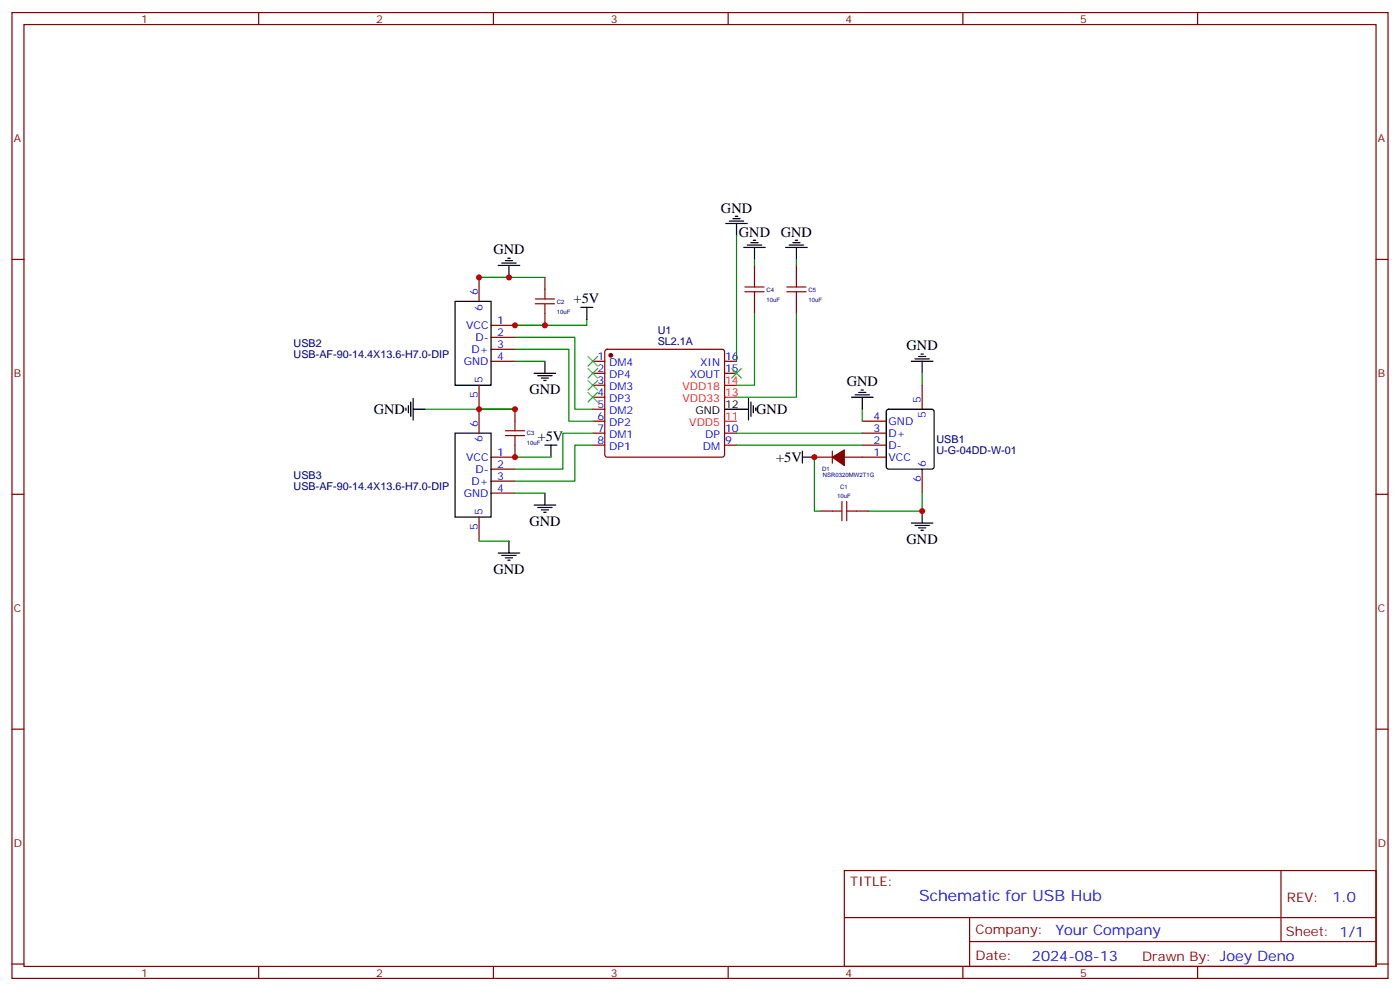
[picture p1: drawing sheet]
<svg xmlns="http://www.w3.org/2000/svg" width="412mm" height="292mm" viewBox="0 0 412 292" stroke-linecap="round" stroke-linejoin="round" font-family="sans-serif">
<g fill="none" stroke="#870000" stroke-width=".35">
<path d="M3.5 3.7h405.4v284.3h-405.4zM7.1 7.2h398.2v277.3h-398.2zM76.2 3.7v3.5M145.3 3.7v3.5M214.5 3.7v3.5M283.6 3.7v3.5M352.8 3.7v3.5M3.5 76.4h3.6M222.2 78.1v3.6M234.6 78.1v3.6M405.3 76.4h3.6M141.1 81.7v7"/>
<path d="M144.6 95.8h7.1M144.6 99.3h7.1M160.5 81.7v3.5M160.5 92.3v3.5M222.2 88.7v3.6M234.6 88.7v3.6M141.1 113.4v14.1M144.6 102.8h7.1M144.6 106.4h7.1M174.6 106.4h3.6M174.6 109.9h3.6M174.6 113.4h3.6"/>
<path d="M174.6 116.9h3.6M178.4 103l.5-.2h33.8l.5 .2 .2 .5v30.4l-.2 .5-.5 .2h-33.8l-.5-.2-.2-.5v-30.4zM213.4 106.4h3.6M213.4 109.9h3.6M271.6 113.4v7.1M144.6 138.1h7.1M151.7 131.1v3.5h-7.1M151.7 120.5v3.5M174.6 124h3.6M174.6 127.5h3.6M174.6 131.1h3.6M174.6 120.5h3.6"/>
<path d="M213.4 127.5h3.6M213.4 131.1h3.6M239.9 134.6h5.3M245.2 132.8v3.5M248.7 134.6h12.4M254 124h7.1M254 127.5h7.1M254 131.1h7.1M271.6 138.1v7.1M3.5 145.5h3.6M141.1 152.2v7.1M144.6 141.6h7.1"/>
<path d="M144.6 145.2h7.1M241.7 150.5h3.5M252.2 150.5h3.6M405.3 145.5h3.6M3.5 214.7h3.6M405.3 214.7h3.6M248.7 256.3h156.6v28.2h-156.6zM377.3 256.3v20.9M248.7 270.1h156.5M285.6 277.2h119.6M285.6 270.1v14.2M3.5 283.8h3.6"/>
<path d="M76.2 284.5v3.5M145.3 284.5v3.5M214.5 284.5v3.5M283.6 284.5v3.5M352.8 284.5v3.5M405.3 283.8h3.6"/>
</g>
<g fill="none" stroke="#000" stroke-width=".35">
<path d="M146.8 78.1h6.3M147.8 77.4h4.2M148.9 76.7h2.1M149.6 76h.7M149.9 78.1v3.6M213.8 65.8h6.3M214.8 65.1h4.3M215.9 64.4h2.1M216.6 63.7h.7M217 65.8v3.5M219.1 72.8h6.3M220.1 72.1h4.3"/>
<path d="M221.2 71.4h2.1M221.9 70.7h.7M222.2 72.8v3.6M231.4 72.8h6.4M232.5 72.1h4.2M233.5 71.4h2.2M234.2 70.7h.7M234.6 72.8v3.6M134.1 88.7h10.5v24.7h-10.5zM171.1 90.5h3.5M172.9 90.5v3.5M120.3 119.4v2.1"/>
<path d="M121 118.4v4.2M121.7 117.3v6.3M157.3 109.9h6.4M158.4 110.6h4.2M159.5 111.3h2.1M160.2 112h.7M160.5 106.4v3.5M220.5 117.3v6.3M221.2 118.4v4.2M221.9 119.4v2.1M250.8 116.9h6.4M251.9 116.2h4.2"/>
<path d="M252.9 115.5h2.2M253.6 114.8h.8M254 116.9v3.6M268.5 106.4h6.3M269.5 105.7h4.3M270.6 105h2.1M271.3 104.2h.7M271.6 106.4v3.5M119.6 120.1v.7M121.7 120.5h3.5M134.1 127.5h10.5v24.7h-10.5zM160.5 131.1h3.5"/>
<path d="M162.3 131.1v3.5M213.4 120.5h7.1M222.6 120.1v.7M236.4 134.6h3.5M236.4 132.8v3.5M261.3 120.7l.5-.2h12.7l.5 .2 .2 .5v16.2l-.3 .5-.4 .2h-12.7l-.5-.2-.2-.5v-16.2zM149.9 159.3v3.5M157.3 148.7h6.4M158.4 149.4h4.2M159.5 150.1h2.1M160.2 150.8h.7M160.5 145.2v3.5"/>
<path d="M268.5 154h6.3M269.5 154.7h4.3M270.6 155.4h2.1M271.3 156.1h.7M271.6 150.5v3.5M146.8 162.8h6.3M147.8 163.5h4.2M148.9 164.2h2.1M149.6 164.9h.7"/>
</g>
<g fill="#870000" stroke="#870000" stroke-width=".35">
<path d="M245.2 134.6l3.5-2.1v4.6z"/>
<circle cx="179.9" cy="104.6" r=".53"/>
</g>
<path d="M213.4 116.9h3.6M213.4 113.4h3.6M213.4 124h3.6" fill="none" stroke="#f00" stroke-width=".35"/>
<g fill="none" stroke="#008700" stroke-width=".35">
<path d="M217 69.3v37.1M222.2 76.4v1.7M234.6 76.4v1.7M141.1 81.7h19.4M151.7 99.3h17.6v21.2h5.3M172.9 94v1.8h-21.2h8.8M222.2 92.3v21.1h-5.2M234.6 92.3v24.6h-17.6M151.7 102.8h15.9v21.2h7M151.7 106.4h8.8M271.6 109.9v3.5M125.2 120.5h26.5"/>
<path d="M151.7 134.6h10.6M174.6 127.5h-8.8v10.6h-14.1M174.6 131.1h-5.3v10.5h-17.6M217 127.5h37M217 131.1h37M239.9 134.6v15.9h1.8M254 120.5v3.5M141.1 159.3h8.8M151.7 145.2h8.8M271.6 145.2v5.3h-15.8"/>
</g>
<g fill="none" stroke="#a10000" stroke-width=".35">
<path d="M157.7 89.4h5.6M157.7 88h5.6M160.5 85.2v2.8M160.5 89.4v2.9M219.4 85.9h5.7M219.4 84.5h5.7M222.2 81.7v2.8M222.2 85.9v2.8M231.8 85.9h5.6M231.8 84.5h5.6M234.6 81.7v2.8M234.6 85.9v2.8"/>
<path d="M148.9 128.2h5.6M148.9 126.8h5.6M151.7 124v2.8M151.7 128.2v2.9M245.2 150.5h2.8M248 147.6v5.7M249.4 150.5h2.8M249.4 147.6v5.7"/>
</g>
<path d="M173.2 115.5l2.8 2.9M173.2 112l2.8 2.8M173.2 108.5l2.8 2.8M173.2 105l2.8 2.8M176 115.5l-2.8 2.9M176 112l-2.8 2.8M176 108.5l-2.8 2.8M176 105l-2.8 2.8M215.5 108.5l2.9 2.8M218.4 108.5l-2.9 2.8" fill="none" stroke="#3c3" stroke-width=".35"/>
<g fill="#c00">
<circle cx="239.9" cy="134.6" r=".88"/>
<circle cx="271.6" cy="150.5" r=".88"/>
<circle cx="160.5" cy="95.8" r=".88"/>
<circle cx="149.9" cy="81.7" r=".88"/>
<circle cx="151.7" cy="95.8" r=".88"/>
<circle cx="141.1" cy="81.7" r=".88"/>
<circle cx="141.1" cy="120.5" r=".88"/>
<circle cx="151.7" cy="134.6" r=".88"/>
<circle cx="151.7" cy="120.5" r=".88"/>
</g>
<text font-size="4.6" fill="#00f" x="270.8" y="265.3">Schematic for USB Hub</text>
<g font-size="4.2">
<text x="212.4" y="62.6">GND</text>
<text x="217.7" y="69.7">GND</text>
<text x="230" y="69.7">GND</text>
<text x="145.3" y="74.8">GND</text>
<text x="169" y="89.3">+5V</text>
<text x="267.1" y="103.1">GND</text>
<text x="249.4" y="113.7">GND</text>
<text x="155.9" y="116">GND</text>
<text x="110.1" y="121.9">GND</text>
<text x="222.8" y="121.9">GND</text>
<text x="158.4" y="129.9">+5V</text>
<text x="228.6" y="136">+5V</text>
<text x="155.9" y="154.8">GND</text>
<text x="267.1" y="160.1">GND</text>
<text x="145.3" y="168.9">GND</text>
</g>
<g font-size="4.2" fill="#00f">
<text x="392.5" y="265.6">1.0</text>
<text x="310.9" y="275.1">Your Company</text>
<text x="304" y="282.9">2024-08-13</text>
</g>
<g font-size="3.9" fill="#800">
<text x="250.5" y="260.9">TITLE:</text>
<text x="379.1" y="265.6">REV:</text>
<text x="287.4" y="275.1">Company:</text>
<text x="378.7" y="275.7">Sheet: 1/1</text>
<text x="287.4" y="282.8">Date:</text>
<text x="336.4" y="282.8">Drawn By: Joey Deno</text>
</g>
<g font-size="3.2" fill="#800">
<text x="41.6" y="6.7">1</text>
<text x="110.8" y="6.7">2</text>
<text x="179.9" y="6.7">3</text>
<text x="249.1" y="6.7">4</text>
<text x="318.2" y="6.7">5</text>
<text x="4.1" y="41.8">A</text>
<text x="405.9" y="41.8">A</text>
<text x="4.1" y="110.9">B</text>
<text x="405.9" y="110.9">B</text>
<text x="4.1" y="180.1">C</text>
<text x="405.9" y="180.1">C</text>
<text x="4.1" y="249.2">D</text>
<text x="405.9" y="249.2">D</text>
<text x="41.6" y="287.5">1</text>
<text x="110.8" y="287.5">2</text>
<text x="179.9" y="287.5">3</text>
<text x="249.1" y="287.5">4</text>
<text x="318.2" y="287.5">5</text>
</g>
<g font-size="3.2" fill="#00f">
<text x="140.8" y="87" transform="rotate(-90 140.8 87)">6</text>
<text x="142.2" y="91.4" transform="rotate(-90 142.2 91.4)">6</text>
<text x="146.4" y="95.4">1</text>
<text x="137.3" y="96.8">VCC</text>
<text x="140" y="100.4">D-</text>
<text x="146.4" y="99">2</text>
<text x="136.7" y="107.4">GND</text>
<text x="138.9" y="103.9">D+</text>
<text x="146.4" y="102.5">3</text>
<text x="146.4" y="106">4</text>
<text x="176" y="106">1</text>
<text x="179.5" y="107.8">DM4</text>
<text x="206.2" y="107.8">XIN</text>
<text x="213.6" y="106">16</text>
<text x="142.2" y="112.7" transform="rotate(-90 142.2 112.7)">5</text>
<text x="176" y="109.5">2</text>
<text x="176" y="113.1">3</text>
<text x="179.5" y="111.3">DP4</text>
<text x="203.2" y="111.3">XOUT</text>
<text x="213.6" y="109.5">15</text>
<text x="140.8" y="117.2" transform="rotate(-90 140.8 117.2)">5</text>
<text x="176" y="116.6">4</text>
<text x="179.5" y="114.8">DM3</text>
<text x="179.5" y="118.4">DP3</text>
<text x="271.3" y="118.7" transform="rotate(-90 271.3 118.7)">5</text>
<text x="140.8" y="125.8" transform="rotate(-90 140.8 125.8)">6</text>
<text x="176" y="120.1">5</text>
<text x="176" y="123.6">6</text>
<text x="179.5" y="121.9">DM2</text>
<text x="179.5" y="125.4">DP2</text>
<text x="257.3" y="123.6">4</text>
<text x="261.8" y="125.1">GND</text>
<text x="272.7" y="123.2" transform="rotate(-90 272.7 123.2)">5</text>
<text x="142.2" y="130.2" transform="rotate(-90 142.2 130.2)">6</text>
<text x="176" y="127.2">7</text>
<text x="176" y="130.7">8</text>
<text x="179.5" y="128.9">DM1</text>
<text x="207.8" y="128.9">DP</text>
<text x="213.6" y="130.7">9</text>
<text x="213.6" y="127.2">10</text>
<text x="257.3" y="127.2">3</text>
<text x="257.3" y="130.7">2</text>
<text x="261.8" y="128.6">D+</text>
<text x="137.3" y="135.6">VCC</text>
<text x="146.4" y="134.2">1</text>
<text x="146.4" y="137.8">2</text>
<text x="179.5" y="132.5">DP1</text>
<text x="207" y="132.5">DM</text>
<text x="257.3" y="134.2">1</text>
<text x="261.8" y="132.1">D-</text>
<text x="261.8" y="135.6">VCC</text>
<text x="272.7" y="137.4" transform="rotate(-90 272.7 137.4)">6</text>
<text x="138.9" y="142.7">D+</text>
<text x="140" y="139.2">D-</text>
<text x="146.4" y="141.3">3</text>
<text x="271.3" y="141.9" transform="rotate(-90 271.3 141.9)">6</text>
<text x="136.7" y="146.2">GND</text>
<text x="146.4" y="144.8">4</text>
<text x="142.2" y="151.5" transform="rotate(-90 142.2 151.5)">5</text>
<text x="140.8" y="156" transform="rotate(-90 140.8 156)">5</text>
</g>
<g font-size="3.2" fill="#000080">
<text x="193.8" y="101.7">SL2.1A</text>
<text x="193.8" y="98.4">U1</text>
<text x="86.5" y="105.3">USB-AF-90-14.4X13.6-H7.0-DIP</text>
<text x="86.5" y="102.1">USB2</text>
<text x="275.9" y="130.4">USB1</text>
<text x="275.9" y="133.5">U-G-04DD-W-01</text>
<text x="86.5" y="140.9">USB3</text>
<text x="86.5" y="144.1">USB-AF-90-14.4X13.6-H7.0-DIP</text>
</g>
<g font-size="3.2" fill="#f00">
<text x="213.6" y="113.1">14</text>
<text x="201" y="118.4">VDD33</text>
<text x="201" y="114.8">VDD18</text>
<text x="213.6" y="116.6">13</text>
<text x="203.1" y="125.4">VDD5</text>
<text x="213.6" y="123.6">11</text>
</g>
<g font-size="3.2">
<text x="204.8" y="121.9">GND</text>
<text x="213.6" y="120.1">12</text>
</g>
<g font-size="1.8" fill="#000080">
<text x="164" y="89.4">C2</text>
<text x="225.8" y="88.8">10uF</text>
<text x="225.8" y="85.8">C4</text>
<text x="238.1" y="88.8">10uF</text>
<text x="238.1" y="85.8">C5</text>
<text x="164" y="92.3">10uF</text>
<text x="155.2" y="131.1">10uF</text>
<text x="155.2" y="128.2">C3</text>
<text x="242.2" y="138.8">D1</text>
<text x="242.4" y="140.5">NSR0320MW2T1G</text>
<text x="246.6" y="146.6">10uF</text>
<text x="247.5" y="144.1">C1</text>
</g>
</svg>
